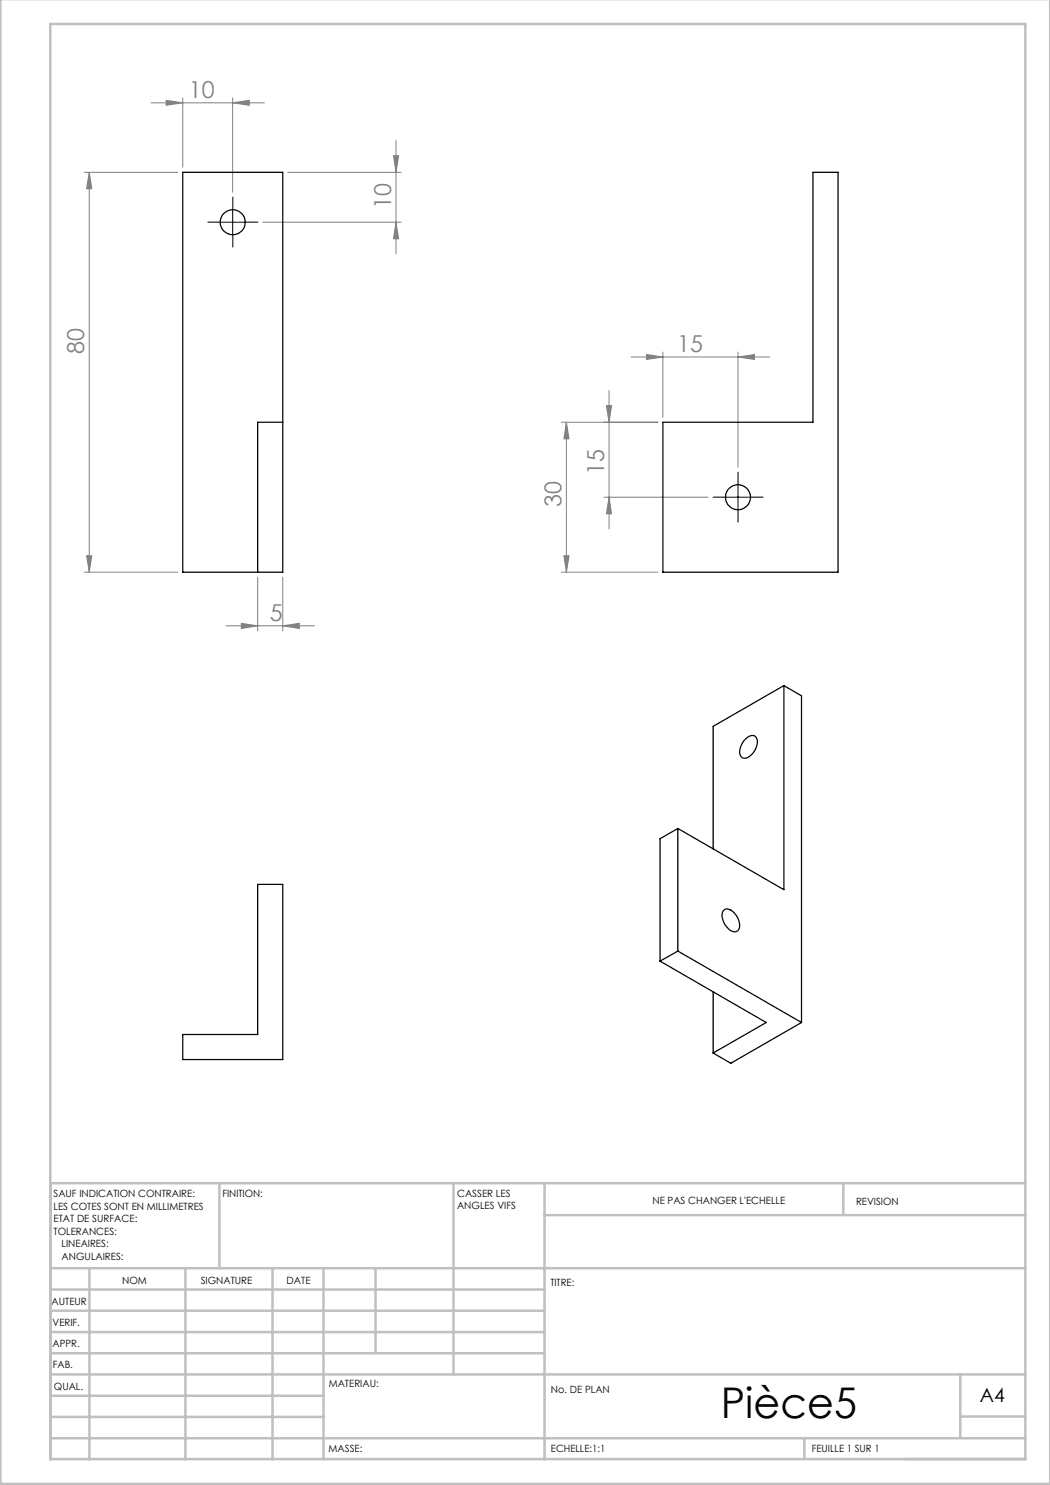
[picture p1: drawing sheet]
<svg xmlns="http://www.w3.org/2000/svg" width="210mm" height="297mm" viewBox="0 0 210 297" stroke-linecap="round" stroke-linejoin="round" font-family="sans-serif">
<g fill="none" stroke="#808080" stroke-width=".2">
<path d="M36.5 19.6v13.8M46.5 19.6v18.8M16.8 34.5h18.8M17.9 34.5l.4 3.2h-1zM17.9 34.5v79.9M30.2 20.6h22.7M33.2 20.1l3.3 .5-3.3 .5zM46.5 20.6l3.3-.5v1zM57.5 34.5h22.7M78.7 31.1h1l-.5 3.4zM79.2 28.1v22.7M52.6 44.4h27.6"/>
<path d="M79.2 44.4l.5 3.4h-1zM121.8 78.1v27.7M126.2 71.4h27.8M129.3 70.9l3.3 .5-3.3 .5zM132.6 70.4v13.1M147.6 71.4l3.3-.5v1zM147.6 70.4v23M112.3 84.5h19.3M113.3 84.5l.5 3.3h-1zM113.3 84.5v29.9M120.8 99.4h20.8M121.3 81.1h1l-.5 3.4z"/>
<path d="M121.8 99.4l.5 3.4h-1zM16.8 114.4h18.8M17.3 111.2h1l-.4 3.2zM51.5 115.5v10.7M56.6 115.5v10.7M112.3 114.4h19.3M112.8 111.2h1l-.5 3.2zM45.2 125.2h17.7M48.3 124.7l3.2 .5-3.2 .5zM56.6 125.2l3.3-.5v1z"/>
</g>
<path d="M44.1 44.4h-2.5M46.6 41.9v-2.5M46.6 46.9v2.5M49.1 44.4h2.5M145.1 99.4h-2.5M147.6 96.9v-2.5M150.1 99.4h2.5M147.6 101.9v2.5" fill="none" stroke="#000" stroke-width=".2" stroke-dasharray="30.5 1.3 1.3 1.3"/>
<path d="M44.1 44.4h4.9M46.5 41.9v5.1M145.1 99.4h5M147.6 96.9v5" fill="none" stroke="#000" stroke-width=".2"/>
<g fill="none" stroke="#c0c0c0" stroke-width=".5">
<path d="M.1 -.1v296.9h209.9v-296.9M10.1 4.8h195v287h-195zM43.9 236.6v17M90.7 236.6v38.3M108.9 236.6v55.3M168.7 236.6v6.3M205.1 236.6h-195v55.3M10.1 253.6h195M10.1 257.9h98.8M17.9 253.6v38.3M37.1 253.6v38.3M54.5 253.6v38.3"/>
<path d="M64.7 253.6v38.3M75.1 253.6v17M108.9 243h96.2M10.1 270.6h98.8M10.1 266.4h98.8M10.1 262.1h98.8M10.1 279.1h54.6M10.1 274.9h195M192.1 274.8v12.7M10.1 287.7h195M10.1 283.4h54.6M160.9 287.5v4.3"/>
<path d="M192.1 283.3h13"/>
</g>
<g fill="#808080">
<path d="M147.6 71.4l3.3-.5v1zM129.3 70.9l3.3 .5-3.3 .5z"/>
<path d="M48.3 124.7l3.2 .5-3.2 .5zM56.6 125.2l3.3-.5v1z"/>
<path d="M46.5 20.6l3.3-.5v1zM33.2 20.1l3.3 .5-3.3 .5z"/>
<path d="M79.2 44.4l.5 3.4h-1zM78.7 31.1h1l-.5 3.4zM112.8 111.2h1l-.5 3.2zM113.3 84.5l.5 3.3h-1zM121.8 99.4l.5 3.4h-1zM121.3 81.1h1l-.5 3.4z"/>
<path d="M17.9 34.5l.4 3.2h-1zM17.3 111.2h1l-.4 3.2z"/>
</g>
<g fill="none" stroke="#000" stroke-width=".25">
<path d="M36.5 34.5h20.1v79.9h-20.1zM162.6 34.5h5v79.9h-35v-29.9h30zM56.6 84.5h-5.1v29.9M156.8 137.1v40.8l-21.2-12.2M156.8 137.1l3.5 2.1v65.3M156.8 137.1l-14.2 8.2v24.5M149.2 147.7a1.34 1.34 0 0 1 2.1-.2 3.3 3.3 0 0 1-2.4 4.2 1.3 1.3 0 0 1-.9-2l.4-1zM51.5 176.9h5.1v35h-20.1v-5h15zM135.6 165.7v24.5M135.6 165.7l-3.6 2v24.5M132 192.2l21.2 12.3-10.6 6.1M135.6 190.2l24.7 14.3"/>
<path d="M135.6 190.2l-3.6 2M142.6 198.4v12.2M144.7 182.1a1.51 1.51 0 0 1 2.3 .6 2.9 2.9 0 0 1 .6 3.4 1.51 1.51 0 0 1-2.2-.7 2.9 2.9 0 0 1-.7-3.3zM160.3 204.5l-14.1 8.2-3.6-2.1"/>
<circle cx="46.5" cy="44.4" r="2.49"/>
<circle cx="147.6" cy="99.4" r="2.5"/>
</g>
<text font-size="8.5" x="144.2" y="283.5">Pièce5</text>
<g font-size="4.7" fill="#808080">
<text x="37.8" y="19.5">10</text>
<text x="78.2" y="41.8" transform="rotate(-90 78.2 41.8)">10</text>
<text x="16.8" y="70.9" transform="rotate(-90 16.8 70.9)">80</text>
<text x="135.5" y="70.4">15</text>
<text x="120.8" y="95" transform="rotate(-90 120.8 95)">15</text>
<text x="112.3" y="101.4" transform="rotate(-90 112.3 101.4)">30</text>
<text x="54" y="124.1">5</text>
</g>
<text font-size="3.9" x="196" y="280.4">A4</text>
<g font-size="2">
<text x="10.7" y="239.5">SAUF INDICATION CONTRAIRE:</text>
<text x="44.5" y="239.5">FINITION:</text>
<text x="91.4" y="239.4">CASSER LES</text>
<text x="10.7" y="242">LES COTES SONT EN MILLIMETRES</text>
<text x="10.7" y="244.5">ETAT DE SURFACE:</text>
<text x="91.4" y="241.9">ANGLES VIFS</text>
<text x="130.5" y="240.8">NE PAS CHANGER L'ECHELLE</text>
<text x="171.2" y="241">REVISION</text>
<text x="10.7" y="247">TOLERANCES:</text>
<text x="12.3" y="249.5">LINEAIRES:</text>
<text x="12.3" y="252">ANGULAIRES:</text>
<text x="24.4" y="256.9">NOM</text>
<text x="40.1" y="256.8">SIGNATURE</text>
<text x="57.3" y="256.8">DATE</text>
<text x="110.1" y="257.1">TITRE:</text>
<text x="10.3" y="260.9">AUTEUR</text>
<text x="10.5" y="269.3">APPR.</text>
<text x="10.5" y="265.2">VERIF.</text>
<text x="10.6" y="273.6">FAB.</text>
<text x="10.8" y="278">QUAL.</text>
<text x="65.8" y="277.4">MATERIAU:</text>
<text x="110.2" y="278.5">No. DE PLAN</text>
<text x="65.7" y="290.4">MASSE:</text>
<text x="110.2" y="290.5">ECHELLE:1:1</text>
<text x="162.4" y="290.4">FEUILLE 1 SUR 1</text>
</g>
</svg>
